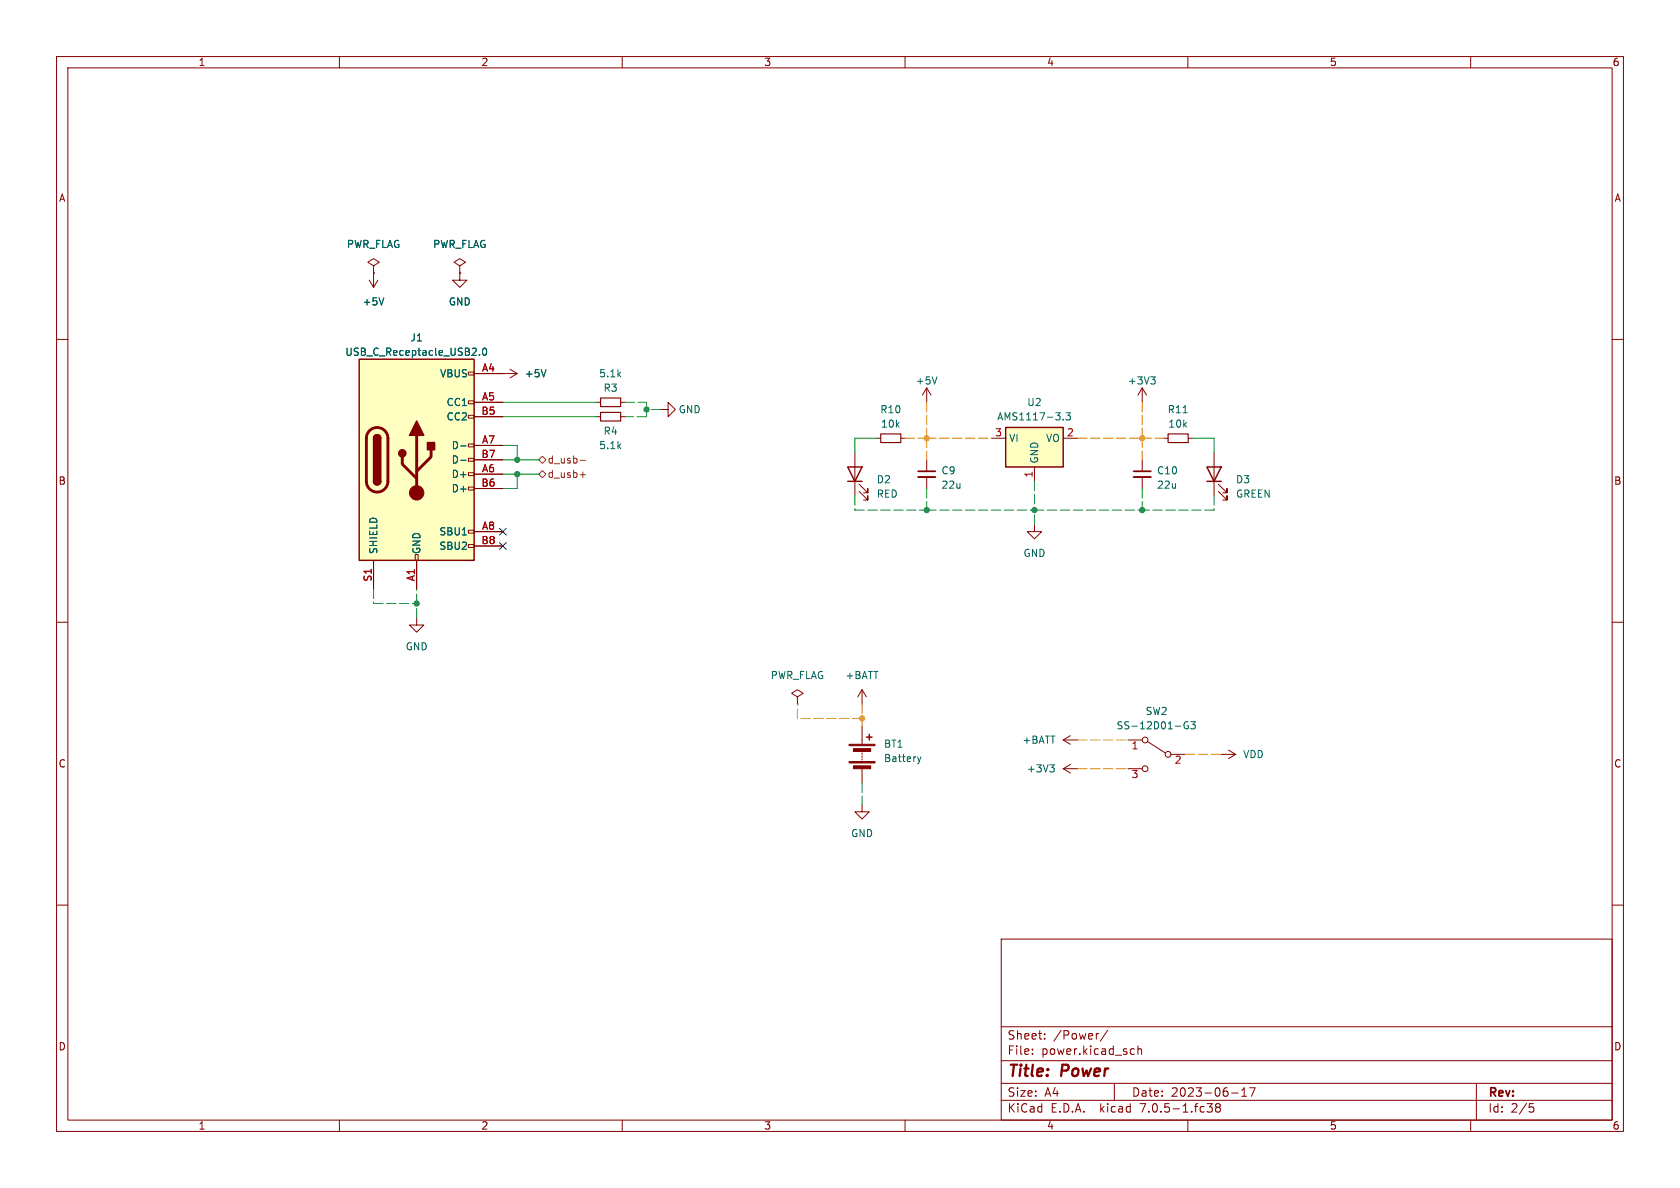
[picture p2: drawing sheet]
<svg xmlns="http://www.w3.org/2000/svg" width="297mm" height="210mm" viewBox="0 0 297 210" stroke-linecap="round" stroke-linejoin="round" font-family="sans-serif">
<g fill="none" stroke="#840000" stroke-width=".18">
<path d="M10 10h277v190h-277zM12 12h273v186h-273zM60 10v2M110 10v2M160 10v2M210 10v2M260 10v2M10 60h2M65.3 49.5l.7 1.3M66 47l1.1-.6-1.1-.7-1 .7 1 .6v1.3M66 48.3h.1M66 48.3v2.5"/>
<path d="M66.8 49.5l-.8 1.3M81.3 48.3v1.2h1.2l-1.2 1.3-1.3-1.3h1.3M81.3 47l1-.6-1-.7-1 .7 1 .6v1.3M81.3 48.3h.1M285 60h2M82.8 78.5h1v.5h-1zM82.8 73.4h1v.5h-1zM82.8 70.9h1v.5h-1zM82.8 65.8h1v.5h-1zM83.8 71.1h5.1M83.8 73.7h5.1M83.8 66h7.6"/>
<path d="M83.8 78.7h5.1M90.2 65.3l1.2 .7M91.4 66l-1.2 .8M105.4 71.1h.8M105.4 73.7h.8M109.7 71.1h.8M109.7 73.7h.8M116.8 72.4h1.3v1.3l1.3-1.3-1.3-1.3v1.3M154.9 77.5h.8M159.3 77.5h.7M163.8 68.6l-.7 1.3M163.8 68.6v2.5"/>
<path d="M163.8 68.6l.8 1.3M175.3 77.5h2.5M188 77.5h2.5M201.9 68.6v2.5M201.9 68.6l-.7 1.3M201.9 68.6l.8 1.3M205.7 77.5h.8M210.1 77.5h.7M66 99.1v5M73.4 98h.5v1.1h-.5zM73.7 99.1v5M82.8 96.3h1v.5h-1z"/>
<path d="M82.8 93.7h1v.5h-1zM82.8 86.1h1v.5h-1zM82.8 83.6h1v.5h-1zM82.8 81h1v.5h-1zM83.8 83.8h5.1M83.8 94h5.1M83.8 86.4h5.1M83.8 81.3h5.1M83.8 96.5h5.1M151.1 80v7.6M151.9 86.9l1.5 1.5v-.8v.8h-.7M151.9 85.6l1.5 1.5v-.7v.7h-.7"/>
<path d="M163.8 81.3v2M163.8 84.3v2.1M182.9 92.7v1.3h1.2l-1.2 1.3-1.3-1.3h1.3M182.9 82.6v2.5M201.9 81.3v2M201.9 84.3v2.1M214.6 80v7.6M215.4 86.9l1.5 1.5v-.8v.8h-.7M215.4 85.6l1.5 1.5v-.7v.7h-.7M10 110h2M73.7 109.2v1.3h1.2l-1.2 1.3-1.3-1.3h1.3M285 110h2"/>
<path d="M141 123.2l1-.6-1-.7-1 .7 1 .6v1.3M141 124.5h.1M152.4 121.9v2.6M152.4 128.3v3.3M152.4 133.1v.3M152.4 133.6v.3M152.4 134.1v.3M152.4 135.9v2.5M152.4 121.9l-.8 1.3M152.4 121.9l.8 1.3M188 130.8l1.2 .8M188 130.8h2.5"/>
<path d="M188 135.9l1.2 .8M188 135.9h2.5M189.2 130l-1.2 .8M189.2 135.1l-1.2 .8M199.4 130.8h2.5M199.4 135.9h2.5M202.8 131.1l3.2 2M207 133.4h2.5M215.9 133.4h2.5M217.2 132.6l1.2 .8M218.4 133.4l-1.2 .7M10 160h2"/>
<path d="M152.4 142.2v1.3h1.3l-1.3 1.3-1.3-1.3h1.3M285 160h2M177 166h108v32h-108zM60 198v2M110 198v2M160 198v2M177 194.5h108M177 191.5h108M177 187.5h108M177 181.5h108M182.5 186.3v.1M182.5 185.5v.1"/>
<path d="M184.7 183.6v.1M184.7 182.8v.1M194.2 182.7l-.2 .1M195.8 182.1l-1.3 2M197 191.5v3M200.1 185.4l.4 .1M200.5 186.3l-.4 .1M201.2 185.5l.2-.1 .3 .1 .1 .9M201.2 184.9v1.5M210 198v2M213.4 195.1h.9l-.5 .6 .4 .1v.7l-.2 .1h-.4l-.2-.1M215.2 195.7l-.3-.2 .3-.4 .4 .1 .1 .2-.2 .3"/>
<path d="M215.2 195.7l-.3 .3v.3l.3 .3 .4-.1 .1-.2v-.4l-.2-.2M215.2 195.7h.3M217.7 193.2h1.2M219.5 193.8h.9M219.5 192.7l.5-.4v1.5M220.9 192.3h1l-.7 1.5M260 198v2M261 191.5v6.5M270.4 195.1h.7M270.5 195.7h.4l.3 .3-.2 .5-.5 .1"/>
<circle cx="202.4" cy="130.8" r=".51"/>
<circle cx="202.4" cy="135.9" r=".51"/>
<circle cx="206.5" cy="133.4" r=".51"/>
</g>
<g fill="none" stroke="#006464" stroke-width=".18">
<path d="M67.9 52.6l-.5 1.3M81.4 78.8h1M84.8 62.7v.1M85.4 61.7l.2-.2a.68 .68 0 0 1 .4 .7 .68 .68 0 0 1-.4 .6l-.2-.1-.1-.4zM96.5 65.3l-.4 1.3M165.6 66.6l-.4 1.3M188 74.1v.1M188.4 73h.8l-.4 .5 .4 .1v.5l-.2 .1-.6-.1M203.4 66.6h.8l-.4 .5M204 67.1l.2 .2v.3l-.2 .3M81.4 81.4h1M162.2 133.8l.3 .8"/>
<path d="M162.5 134.6l-.1 .3M162.8 133.8l-.3 .8M185.6 135.2h.8l-.4 .5M186.1 135.7l.3 .2v.3l-.3 .3M210 127.6a.59 .59 0 0 0-.7 .6 .59 .59 0 0 0 .7 .6l.1-.5h-.2M210.5 127.6h.8l-.4 .5 .3 .1v.5l-.1 .1-.6-.1"/>
</g>
<g fill="#840000" stroke="#840000" stroke-width=".18">
<path d="M150.1 134.6h4.6v.3h-4.6z"/>
<path d="M150.1 131.6h4.6v.2h-4.6z"/>
<path d="M150.9 135.4h3v.5h-3z"/>
<path d="M150.9 132.3h3v.5h-3z"/>
<circle cx="73.7" cy="87.1" r="1.27"/>
</g>
<path d="M63.5 63.5h20.3v35.6h-20.3zM66 77.5a.64 .64 0 0 1 .7-.7 .64 .64 0 0 1 .6 .7M177.8 75.6h10.2v7h-10.2zM66 85.1a.64 .64 0 0 0 .7 .6 .64 .64 0 0 0 .6-.6M149.9 82.6h2.5l-1.3 2.5zM149.9 85.1h2.5M213.4 82.6h2.5l-1.3 2.5zM213.4 85.1h2.5M153.2 130.3h1M153.7 129.8v1" fill="none" stroke="#840000" stroke-width=".25"/>
<path d="M162.3 84.3h3.1M200.4 84.3h3.1" fill="none" stroke="#840000" stroke-width=".33"/>
<path d="M162.3 83.3h3.1M200.4 83.3h3.1" fill="none" stroke="#840000" stroke-width=".3"/>
<path d="M106.2 70.4h3.5v1.5h-3.5zM106.2 72.9h3.5v1.5h-3.5zM155.7 76.7h3.6v1.5h-3.6zM206.5 76.7h3.6v1.5h-3.6z" fill="none" stroke="#840000" stroke-width=".2"/>
<g fill="#ffffc2" stroke="#ffffc2" stroke-width=".18">
<path d="M63.5 63.5h20.3v35.6h-20.3z"/>
<path d="M177.8 75.6h10.2v7h-10.2z"/>
</g>
<path d="M65.3 76.1a1.9 1.9 0 0 1 2.1-.4 1.9 1.9 0 0 1 1.2 1.8v7.6a1.91 1.91 0 0 1-1.9 1.9 1.91 1.91 0 0 1-1.9-1.9v-7.8l.2-.6zM73.7 77v10.1M76.2 79.5v1.3l-2.5 2.5M71.1 80.8v1.2l2.6 2.6" fill="none" stroke="#840000" stroke-width=".51"/>
<g fill="#840000" stroke="#840000" stroke-width=".25">
<path d="M66 85.1h1.3a.64 .64 0 0 1-.6 .6 .64 .64 0 0 1-.7-.6z"/>
<path d="M66 77.5h1.3v7.6h-1.3z"/>
<path d="M66.2 77a.64 .64 0 0 1 .7-.1 .64 .64 0 0 1 .4 .6h-1.3z"/>
<path d="M73.7 74.4l1.2 2.6h-2.5z"/>
<path d="M75.6 78.2h1.2v1.3h-1.2z"/>
<circle cx="71.1" cy="80.1" r=".63"/>
</g>
<path d="M95.2 81.3l.7-.7 .6 .7-.6 .6zM95.2 83.8l.7-.6 .6 .6-.6 .7zM102.6 81.4h.9M102.6 83.9h.9" fill="none" stroke="#725600" stroke-width=".18"/>
<path d="M88.9 71.1h16.5M88.9 73.7h16.5M88.9 78.7h2.5v2.6M154.9 77.5h-3.8v2.5M210.8 77.5h3.8v2.5M88.9 81.3h6.3M88.9 83.8h6.3M91.4 83.8v2.6h-2.5" fill="none" stroke="#009600" stroke-width=".18"/>
<g fill="none" stroke="#dd8500" stroke-width=".18" stroke-dasharray="1.7 .6">
<path d="M160 77.5h3.8M163.8 71.1v6.4M163.8 77.5v3.8M163.8 77.5h11.5M190.5 77.5h11.4M201.9 77.5h3.8M201.9 77.5v3.8M201.9 71.1v6.4M141 127v-2.5M152.4 127v1.3M152.4 124.5v2.5M152.4 127h-11.4"/>
<path d="M190.5 135.9h8.9M190.5 130.8h8.9M209.5 133.4h6.4"/>
</g>
<g fill="none" stroke="#009600" stroke-width=".18" stroke-dasharray="1.7 .6">
<path d="M110.5 71.1h3.8M114.3 71.1v1.3M114.3 72.4v1.3M114.3 73.7h-3.8M116.8 72.4h-2.5M151.1 87.6v2.6M151.1 90.2h12.7M163.8 90.2h19.1M163.8 86.4v3.8M182.9 92.7v-2.5M182.9 85.1v5.1M182.9 90.2h19"/>
<path d="M201.9 86.4v3.8M214.6 87.6v2.6M214.6 90.2h-12.7M66 104.1v2.6M66 106.7h7.7M73.7 106.7v-2.6M73.7 109.2v-2.5M152.4 138.4v3.8"/>
</g>
<path d="M88.3 93.4l1.2 1.2M88.3 95.9l1.2 1.2M89.5 93.4l-1.2 1.2M89.5 95.9l-1.2 1.2" fill="none" stroke="#000084" stroke-width=".18"/>
<g fill="#009600" stroke="#009600" stroke-width=".18">
<circle cx="91.4" cy="81.3" r=".46"/>
<circle cx="91.4" cy="83.8" r=".46"/>
<circle cx="114.3" cy="72.4" r=".46"/>
<circle cx="73.7" cy="106.7" r=".46"/>
<circle cx="182.9" cy="90.2" r=".46"/>
<circle cx="201.9" cy="90.2" r=".46"/>
<circle cx="163.8" cy="90.2" r=".46"/>
</g>
<g fill="#dd8500" stroke="#dd8500" stroke-width=".18">
<circle cx="201.9" cy="77.5" r=".46"/>
<circle cx="163.8" cy="77.5" r=".46"/>
<circle cx="152.4" cy="127" r=".46"/>
</g>
<g font-size="2.8" fill="#840000">
<text x="178" y="190.8">Title:</text>
<text x="187.5" y="190.8">Power</text>
</g>
<g font-size="2.1" fill="#840000">
<text x="178" y="183.9">Sheet:</text>
<text x="186.2" y="183.9">/Power/</text>
<text x="178" y="186.6">File:</text>
<text x="184" y="186.6">power.kicad_sch</text>
<text x="178" y="196.8">KiCad</text>
<text x="178" y="194">Size:</text>
<text x="184.6" y="194">A4</text>
<text x="185.7" y="196.8">E.D.A.</text>
<text x="194.4" y="196.8">kicad</text>
<text x="200" y="194">Date:</text>
<text x="201.5" y="196.8">7.0.5-1.fc38</text>
<text x="206.9" y="194">2023-06-17</text>
<text x="263" y="194.2">Rev:</text>
<text x="263" y="196.8">Id:</text>
<text x="267" y="196.8">2/5</text>
</g>
<g font-size="1.8" fill="#840000">
<text x="35" y="11.8">1</text>
<text x="85" y="11.8">2</text>
<text x="135" y="11.8">3</text>
<text x="185" y="11.8">4</text>
<text x="235" y="11.8">5</text>
<text x="285" y="11.8">6</text>
<text x="10.4" y="35.8">A</text>
<text x="285.4" y="35.8">A</text>
<text x="10.3" y="85.8">B</text>
<text x="285.3" y="85.8">B</text>
<text x="10.3" y="135.8">C</text>
<text x="285.3" y="135.8">C</text>
<text x="10.3" y="185.8">D</text>
<text x="285.3" y="185.8">D</text>
<text x="35" y="199.8">1</text>
<text x="85" y="199.8">2</text>
<text x="135" y="199.8">3</text>
<text x="185" y="199.8">4</text>
<text x="235" y="199.8">5</text>
<text x="285" y="199.8">6</text>
</g>
<g font-size="1.8" fill="#006464">
<text x="61.3" y="44">PWR_FLAG</text>
<text x="76.5" y="44">PWR_FLAG</text>
<text x="64" y="54.2">+5V</text>
<text x="79.3" y="54.2">GND</text>
<text x="61" y="63.1">USB_C_Receptacle_USB2.0</text>
<text x="72.5" y="60.5">J1</text>
<text x="77.8" y="66.9">VBUS</text>
<text x="78.9" y="71.9">CC1</text>
<text x="92.7" y="66.9">+5V</text>
<text x="105.9" y="66.9">5.1k</text>
<text x="106.6" y="69.4">R3</text>
<text x="161.8" y="68.1">+5V</text>
<text x="181.5" y="71.9">U2</text>
<text x="199.3" y="68.1">+3V3</text>
<text x="78.9" y="74.5">CC2</text>
<text x="106.6" y="77">R4</text>
<text x="119.9" y="73.2">GND</text>
<text x="155.6" y="73.2">R10</text>
<text x="155.7" y="75.8">10k</text>
<text x="176.2" y="74.5">AMS1117-3.3</text>
<text x="206.4" y="73.2">R11</text>
<text x="206.5" y="75.8">10k</text>
<text x="79.8" y="79.6">D-</text>
<text x="79.8" y="82.1">D-</text>
<text x="105.9" y="79.6">5.1k</text>
<text x="178.3" y="78.3">VI</text>
<text x="183.7" y="82" transform="rotate(-90 183.7 82)">GND</text>
<text x="184.9" y="78.3">VO</text>
<text x="79.8" y="84.6">D+</text>
<text x="79.8" y="87.2">D+</text>
<text x="154.9" y="85.6">D2</text>
<text x="154.9" y="88.1">RED</text>
<text x="166.4" y="84">C9</text>
<text x="166.4" y="86.6">22u</text>
<text x="204.5" y="84">C10</text>
<text x="204.5" y="86.6">22u</text>
<text x="218.4" y="85.6">D3</text>
<text x="218.4" y="88.1">GREEN</text>
<text x="77.7" y="94.8">SBU1</text>
<text x="66.9" y="98" transform="rotate(-90 66.9 98)">SHIELD</text>
<text x="74.5" y="98" transform="rotate(-90 74.5 98)">GND</text>
<text x="77.7" y="97.3">SBU2</text>
<text x="180.9" y="98.6">GND</text>
<text x="71.7" y="115.1">GND</text>
<text x="136.2" y="120.2">PWR_FLAG</text>
<text x="149.4" y="120.2">+BATT</text>
<text x="180.7" y="131.6">+BATT</text>
<text x="197.3" y="129.1">SS-12D01-G3</text>
<text x="202.5" y="126.6">SW2</text>
<text x="156.2" y="132.3">BT1</text>
<text x="156.2" y="134.9">Battery</text>
<text x="181.5" y="136.7">+3V3</text>
<text x="219.7" y="134.2">VDD</text>
<text x="150.4" y="148.1">GND</text>
</g>
<g font-size="1.8" fill="#a90000">
<text x="85.1" y="65.8">A4</text>
<text x="85.1" y="70.9">A5</text>
<text x="85.1" y="73.4">B5</text>
<text x="175.9" y="77.2">3</text>
<text x="188.6" y="77.2">2</text>
<text x="85.1" y="81">B7</text>
<text x="85.1" y="83.6">A6</text>
<text x="85.1" y="78.5">A7</text>
<text x="85.1" y="86.1">B6</text>
<text x="182.6" y="84.5" transform="rotate(-90 182.6 84.5)">1</text>
<text x="85.1" y="93.7">A8</text>
<text x="85.1" y="96.3">B8</text>
<text x="65.8" y="102.9" transform="rotate(-90 65.8 102.9)">S1</text>
<text x="73.4" y="102.8" transform="rotate(-90 73.4 102.8)">A1</text>
<text x="200" y="132.7">1</text>
<text x="200" y="137.8">3</text>
<text x="207.6" y="135.3">2</text>
</g>
<g font-size="1.8" fill="#725600">
<text x="96.7" y="82.1">d_usb-</text>
<text x="96.7" y="84.6">d_usb+</text>
</g>
</svg>
